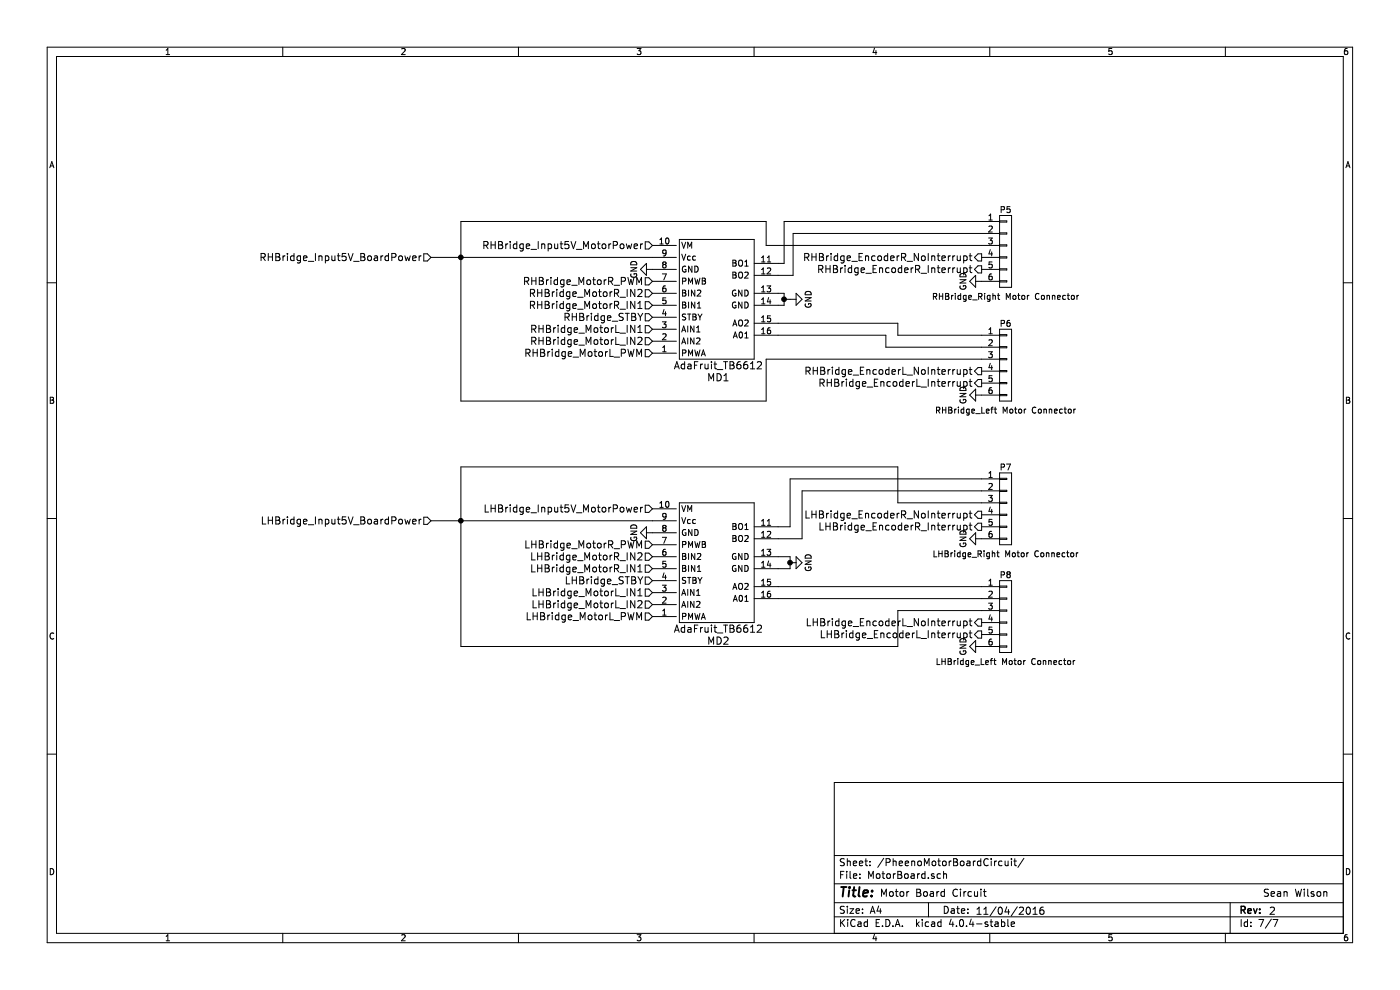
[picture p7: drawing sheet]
EESchema Schematic File Version 2
LIBS:power
LIBS:device
LIBS:transistors
LIBS:conn
LIBS:linear
LIBS:regul
LIBS:74xx
LIBS:cmos4000
LIBS:adc-dac
LIBS:memory
LIBS:xilinx
LIBS:microcontrollers
LIBS:dsp
LIBS:microchip
LIBS:analog_switches
LIBS:motorola
LIBS:texas
LIBS:intel
LIBS:audio
LIBS:interface
LIBS:digital-audio
LIBS:philips
LIBS:display
LIBS:cypress
LIBS:siliconi
LIBS:opto
LIBS:atmel
LIBS:contrib
LIBS:valves
LIBS:PheenoComponentsV1
LIBS:PheenoComponentsV2
LIBS:MainBoard-cache
EELAYER 25 0
EELAYER END
$Descr A4 11693 8268
encoding utf-8
Sheet 7 7
Title ""
Date ""
Rev ""
Comp ""
Comment1 ""
Comment2 ""
Comment3 ""
Comment4 ""
$EndDescr
$Comp
L GND #PWR027
U 1 1
P 5450 2250
F 0 "#PWR027" H 5450 2000 50  0001 C CNN
F 1 "GND" H 5450 2100 50  0000 C CNN
F 2 "" H 5450 2250 50  0000 C CNN
F 3 "" H 5450 2250 50  0000 C CNN
	1    5450 2250
	0    1    1    0   
$EndComp
Text HLabel 5450 2950 0    60   Input ~ 0
RHBridge_MotorL_PWM
Text HLabel 5450 2850 0    60   Input ~ 0
RHBridge_MotorL_IN2
Text HLabel 5450 2750 0    60   Input ~ 0
RHBridge_MotorL_IN1
Text HLabel 5450 2650 0    60   Input ~ 0
RHBridge_STBY
Text HLabel 5450 2550 0    60   Input ~ 0
RHBridge_MotorR_IN1
Text HLabel 5450 2450 0    60   Input ~ 0
RHBridge_MotorR_IN2
Text HLabel 5450 2350 0    60   Input ~ 0
RHBridge_MotorR_PWM
Text HLabel 5450 2050 0    60   Input ~ 0
RHBridge_Input5V_MotorPower
Text HLabel 3600 2150 0    60   Input ~ 0
RHBridge_Input5V_BoardPower
Text HLabel 8200 3100 0    60   Output ~ 0
RHBridge_EncoderL_NoInterrupt
Text HLabel 8200 3200 0    60   Output ~ 0
RHBridge_EncoderL_Interrupt
Text HLabel 8200 2150 0    60   Output ~ 0
RHBridge_EncoderR_NoInterrupt
Text HLabel 8200 2250 0    60   Output ~ 0
RHBridge_EncoderR_Interrupt
Text Notes 7350 7500 0    60   ~ 0
Motor Board Circuit
Text Notes 10550 7500 0    60   ~ 0
Sean Wilson
Text Notes 10600 7650 0    60   ~ 0
2
Text Notes 8150 7650 0    60   ~ 0
11/04/2016
$Comp
L AdaFruit_TB6612 MD1
U 1 1
P 6000 2500
F 0 "MD1" H 6000 1850 60  0000 C CNN
F 1 "AdaFruit_TB6612" H 6000 1950 60  0000 C CNN
F 2 "PheenoFootprintsV2:AdaFruit_TB6612" H 5900 2450 60  0001 C CNN
F 3 "" H 5900 2450 60  0001 C CNN
	1    6000 2500
	1    0    0    -1  
$EndComp
$Comp
L GND #PWR028
U 1 1
P 6600 2500
F 0 "#PWR028" H 6600 2250 50  0001 C CNN
F 1 "GND" H 6600 2350 50  0000 C CNN
F 2 "" H 6600 2500 50  0000 C CNN
F 3 "" H 6600 2500 50  0000 C CNN
	1    6600 2500
	0    -1   -1   0   
$EndComp
Wire Wire Line
	6500 2450 6550 2450
Wire Wire Line
	6550 2450 6550 2550
Wire Wire Line
	6550 2500 6600 2500
Wire Wire Line
	6550 2550 6500 2550
Connection ~ 6550 2500
$Comp
L CONN_01X06 P5
U 1 1
P 8400 2100
F 0 "P5" H 8400 2450 50  0000 C CNN
F 1 "RHBridge_Right Motor Connector" H 8400 1725 50  0000 C CNN
F 2 "Connectors_Molex:Molex_KK-6410-06_06x2.54mm_Straight" H 8400 2100 50  0001 C CNN
F 3 "" H 8400 2100 50  0000 C CNN
	1    8400 2100
	1    0    0    -1  
$EndComp
$Comp
L CONN_01X06 P6
U 1 1
P 8400 3050
F 0 "P6" H 8400 3400 50  0000 C CNN
F 1 "RHBridge_Left Motor Connector" H 8400 2675 50  0000 C CNN
F 2 "Connectors_Molex:Molex_KK-6410-06_06x2.54mm_Straight" H 8400 3050 50  0001 C CNN
F 3 "" H 8400 3050 50  0000 C CNN
	1    8400 3050
	1    0    0    -1  
$EndComp
$Comp
L GND #PWR029
U 1 1
P 8200 2350
F 0 "#PWR029" H 8200 2100 50  0001 C CNN
F 1 "GND" H 8200 2200 50  0000 C CNN
F 2 "" H 8200 2350 50  0000 C CNN
F 3 "" H 8200 2350 50  0000 C CNN
	1    8200 2350
	0    1    1    0   
$EndComp
$Comp
L GND #PWR030
U 1 1
P 8200 3300
F 0 "#PWR030" H 8200 3050 50  0001 C CNN
F 1 "GND" H 8200 3150 50  0000 C CNN
F 2 "" H 8200 3300 50  0000 C CNN
F 3 "" H 8200 3300 50  0000 C CNN
	1    8200 3300
	0    1    1    0   
$EndComp
Wire Wire Line
	6500 2200 6550 2200
Wire Wire Line
	6550 2200 6550 1850
Wire Wire Line
	6550 1850 8200 1850
Wire Wire Line
	6500 2300 6625 2300
Wire Wire Line
	6625 2300 6625 1950
Wire Wire Line
	6625 1950 8200 1950
Wire Wire Line
	6500 2700 7500 2700
Wire Wire Line
	7500 2700 7500 2800
Wire Wire Line
	7500 2800 8200 2800
Wire Wire Line
	6500 2800 7400 2800
Wire Wire Line
	7400 2800 7400 2900
Wire Wire Line
	7400 2900 8200 2900
Wire Wire Line
	3600 2150 5450 2150
Wire Wire Line
	3850 1850 3850 3350
Wire Wire Line
	3850 1850 6400 1850
Wire Wire Line
	6400 1850 6400 2050
Wire Wire Line
	6400 2050 8200 2050
Connection ~ 3850 2150
Wire Wire Line
	3850 3350 6400 3350
Wire Wire Line
	6400 3350 6400 3000
Wire Wire Line
	6400 3000 8200 3000
$Comp
L AdaFruit_TB6612 MD2
U 1 1
P 6000 4700
F 0 "MD2" H 6000 4050 60  0000 C CNN
F 1 "AdaFruit_TB6612" H 6000 4150 60  0000 C CNN
F 2 "PheenoFootprintsV2:AdaFruit_TB6612" H 5900 4650 60  0001 C CNN
F 3 "" H 5900 4650 60  0001 C CNN
	1    6000 4700
	1    0    0    -1  
$EndComp
$Comp
L GND #PWR031
U 1 1
P 6600 4700
F 0 "#PWR031" H 6600 4450 50  0001 C CNN
F 1 "GND" H 6600 4550 50  0000 C CNN
F 2 "" H 6600 4700 50  0000 C CNN
F 3 "" H 6600 4700 50  0000 C CNN
	1    6600 4700
	0    -1   -1   0   
$EndComp
Wire Wire Line
	6500 4650 6600 4650
Wire Wire Line
	6600 4650 6600 4750
Wire Wire Line
	6600 4750 6500 4750
Connection ~ 6600 4700
$Comp
L CONN_01X06 P7
U 1 1
P 8400 4250
F 0 "P7" H 8400 4600 50  0000 C CNN
F 1 "LHBridge_Right Motor Connector" H 8400 3875 50  0000 C CNN
F 2 "Connectors_Molex:Molex_KK-6410-06_06x2.54mm_Straight" H 8400 4250 50  0001 C CNN
F 3 "" H 8400 4250 50  0000 C CNN
	1    8400 4250
	1    0    0    -1  
$EndComp
$Comp
L CONN_01X06 P8
U 1 1
P 8400 5150
F 0 "P8" H 8400 5500 50  0000 C CNN
F 1 "LHBridge_Left Motor Connector" H 8400 4775 50  0000 C CNN
F 2 "Connectors_Molex:Molex_KK-6410-06_06x2.54mm_Straight" H 8400 5150 50  0001 C CNN
F 3 "" H 8400 5150 50  0000 C CNN
	1    8400 5150
	1    0    0    -1  
$EndComp
Wire Wire Line
	6500 4400 6600 4400
Wire Wire Line
	6600 4400 6600 4000
Wire Wire Line
	6600 4000 8200 4000
Wire Wire Line
	6500 4500 6700 4500
Wire Wire Line
	6700 4500 6700 4100
Wire Wire Line
	6700 4100 8200 4100
Wire Wire Line
	6500 4900 8200 4900
Wire Wire Line
	6500 5000 8200 5000
Text HLabel 8200 4300 0    60   Output ~ 0
LHBridge_EncoderR_NoInterrupt
Text HLabel 8200 4400 0    60   Output ~ 0
LHBridge_EncoderR_Interrupt
$Comp
L GND #PWR032
U 1 1
P 8200 4500
F 0 "#PWR032" H 8200 4250 50  0001 C CNN
F 1 "GND" H 8200 4350 50  0000 C CNN
F 2 "" H 8200 4500 50  0000 C CNN
F 3 "" H 8200 4500 50  0000 C CNN
	1    8200 4500
	0    1    1    0   
$EndComp
$Comp
L GND #PWR033
U 1 1
P 8200 5400
F 0 "#PWR033" H 8200 5150 50  0001 C CNN
F 1 "GND" H 8200 5250 50  0000 C CNN
F 2 "" H 8200 5400 50  0000 C CNN
F 3 "" H 8200 5400 50  0000 C CNN
	1    8200 5400
	0    1    1    0   
$EndComp
Text HLabel 5450 4250 0    60   Input ~ 0
LHBridge_Input5V_MotorPower
$Comp
L GND #PWR034
U 1 1
P 5450 4450
F 0 "#PWR034" H 5450 4200 50  0001 C CNN
F 1 "GND" H 5450 4300 50  0000 C CNN
F 2 "" H 5450 4450 50  0000 C CNN
F 3 "" H 5450 4450 50  0000 C CNN
	1    5450 4450
	0    1    1    0   
$EndComp
Text HLabel 5450 4550 0    60   Input ~ 0
LHBridge_MotorR_PWM
Text HLabel 5450 4650 0    60   Input ~ 0
LHBridge_MotorR_IN2
Text HLabel 5450 4750 0    60   Input ~ 0
LHBridge_MotorR_IN1
Text HLabel 5450 4850 0    60   Input ~ 0
LHBridge_STBY
Text HLabel 5450 4950 0    60   Input ~ 0
LHBridge_MotorL_IN1
Text HLabel 5450 5050 0    60   Input ~ 0
LHBridge_MotorL_IN2
Text HLabel 5450 5150 0    60   Input ~ 0
LHBridge_MotorL_PWM
Text HLabel 3600 4350 0    60   Input ~ 0
LHBridge_Input5V_BoardPower
Wire Wire Line
	3600 4350 5450 4350
Wire Wire Line
	3850 3900 3850 5400
Wire Wire Line
	3850 3900 7500 3900
Wire Wire Line
	7500 3900 7500 4200
Wire Wire Line
	7500 4200 8200 4200
Connection ~ 3850 4350
Wire Wire Line
	3850 5400 7500 5400
Wire Wire Line
	7500 5400 7500 5100
Wire Wire Line
	7500 5100 8200 5100
Text HLabel 8200 5200 0    60   Output ~ 0
LHBridge_EncoderL_NoInterrupt
Text HLabel 8200 5300 0    60   Output ~ 0
LHBridge_EncoderL_Interrupt
$EndSCHEMATC
